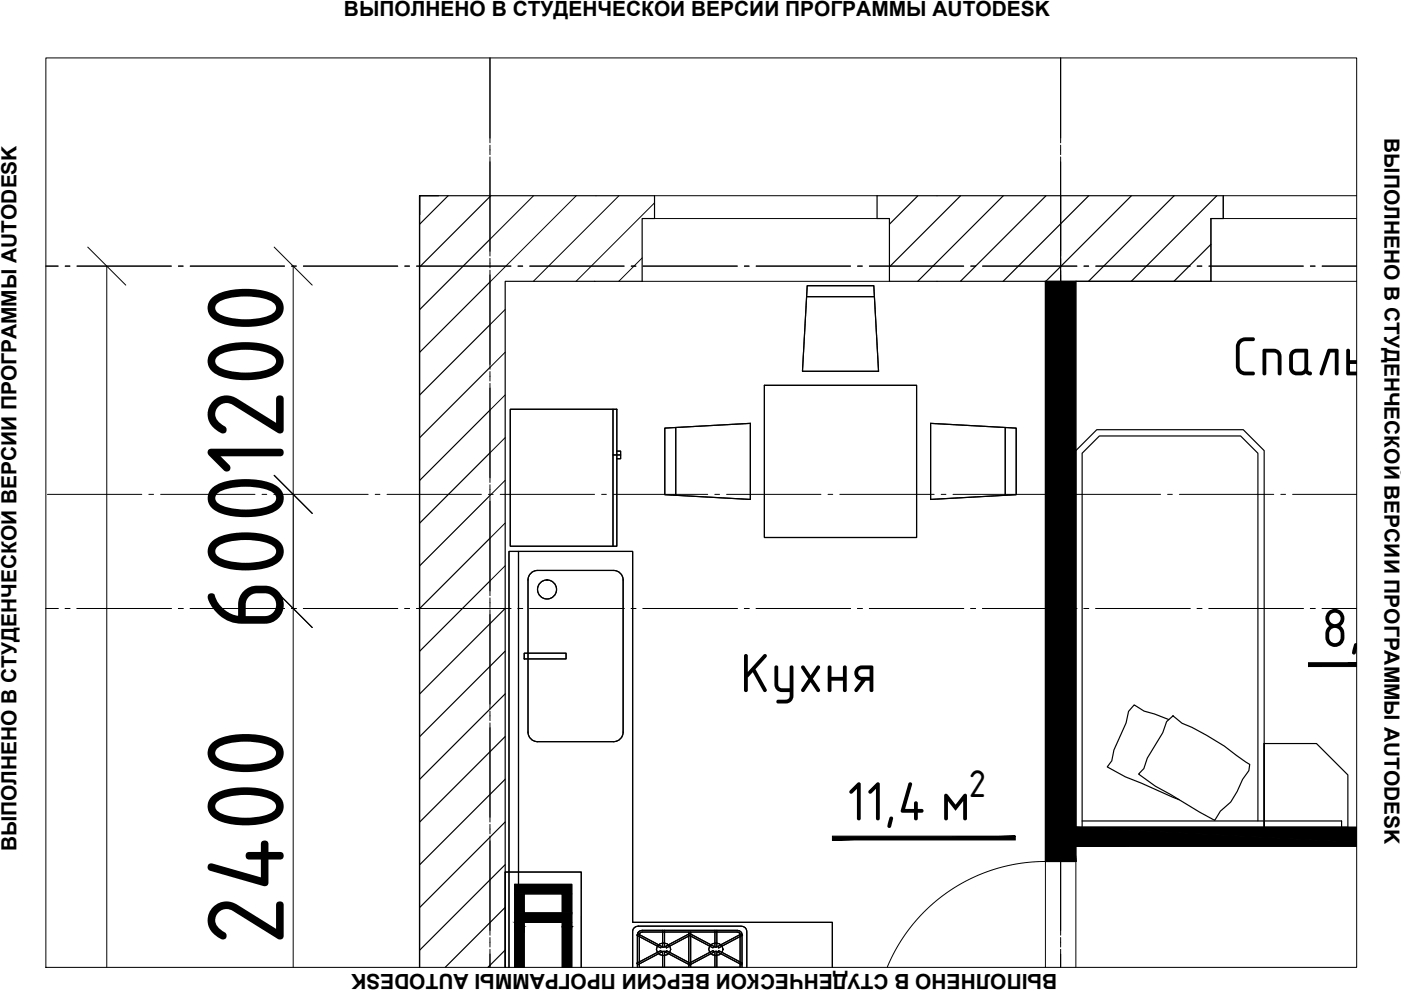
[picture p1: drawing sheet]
<svg xmlns="http://www.w3.org/2000/svg" width="297mm" height="210mm" viewBox="0 0 297 210" stroke-linecap="round" stroke-linejoin="round" font-family="sans-serif">
<g fill="#000" stroke="#000" stroke-width=".21">
<path d="M228.1 175.4h59.5v3.2z"/>
<path d="M221.6 59.6l6.5 123.1v-123.1zM221.6 59.6l6.5 123.1h-6.5z"/>
<path d="M228.1 179.4h59.5v-.8zM228.1 175.4l59.5 3.2-59.5 .8z"/>
</g>
<g fill="none" stroke="#000" stroke-width=".25">
<path d="M95 41.5l-6 6.1M103.9 41.7l-14.9 14.9M103.9 50.7l-14.9 15M103.9 59.8l-14.9 14.9M194.6 41.5l-6 6M203.7 41.5l-15.1 15.1M212.7 41.5l-18.1 18.1M221.8 41.5l-18.2 18.1M224.9 41.5v18.1M230.8 41.5l-18.1 18.1M239.9 41.5l-18.2 18.1M248.9 41.5l-18.1 18.1"/>
<path d="M256.7 51.8l-7.8 7.8M258 41.5l-18.2 18.1M103.9 68.8l-14.9 15M103.9 77.9l-14.9 14.9M103.9 87l-14.9 14.9M103.9 96l-14.9 14.9M103.9 114.1l-14.9 14.9M103.9 105.1l-14.9 14.9M103.9 123.2l-14.9 14.9M107.1 129l-18.1 18.1M107.1 138.1l-18.1 18.1M107.1 147.1l-18.1 18.2"/>
<path d="M107.1 156.2l-18.1 18.1M107.1 165.2l-18.1 18.2M107.1 174.3l-18.1 18.1M107.1 183.3l-18.1 18.2M107.1 192.4l-12.7 12.7M107.1 201.4l-3.7 3.7"/>
</g>
<path d="M89 41.5h49.8v4.8h-2.7v13.3h-29v145.5M186 41.5h73.4v4.8h-2.7v13.3h-68.1v-13.3h-2.6zM221.6 59.6v123.1h6.5v-123.1M228.1 179.4h59.5M228.1 175.4h59.5" fill="none" stroke="#000" stroke-width=".25"/>
<g fill="none" stroke="#000" stroke-width=".21">
<path d="M9.7 12.3h277.9v192.8h-277.9zM104.1 41.5l-.2 .2M113.1 41.5l-9.2 9.2M122.2 41.5l-18.3 18.3M131.2 41.5l-18.1 18.1M136.1 54.7l-4.9 4.9M138.8 43l-16.7 16.6M107.1 65.6l-3.2 3.2M107.1 74.7l-3.2 3.2M107.1 83.7l-3.2 3.3M107.1 92.8l-3.2 3.2M107.1 101.8l-3.2 3.3"/>
<path d="M107.1 110.9l-3.2 3.2M107.1 119.9l-3.2 3.3M107.1 129h.1"/>
</g>
<path d="M89 41.5v163.6" fill="none" stroke="#000" stroke-width=".3"/>
<g fill="none" stroke="#000" stroke-width=".25">
<path d="M171.1 60.6h14.2l1 18.1h-16.2zM171.1 62.9h14.2M108.2 86.8h22.6v29h-22.6zM130 96.5h1.6M130 86.8v29M130.8 95.6h.8v1.7h-.8M140.9 90.8l18.2-1v16.1l-18.2-1zM143.3 90.8v14.1M162.1 81.7h32.2v32.3h-32.2zM197.3 89.8l18.2 1v14.1l-18.2 1zM213.1 90.8v14.1M228.1 95.5l4.4-4.4h31.1l4.4 4.4v62.1h11.1l6.7 6.7v11.1h-57.7z"/>
<path d="M109.9 116.9v88.2M111.1 138.5h8.9v1.2h-8.9zM112.5 121.5l.9-.5 .6-.1h16.1a2.02 2.02 0 0 1 2 2.1v32.2a2.02 2.02 0 0 1-2 2h-16.1a2.02 2.02 0 0 1-2.1-2v-32.2l.1-.6zM247.3 153l1.4-1.2 1.9 1.5a48.7 48.7 0 0 1 11.5 6.8l2.9 2-.2 1.3-1.3 1.8-1.2 2.6-1.4 2.3-2.2 1.9-1.1 1.9-12.6-7.2-3.6-2.6 1.1-1.1 .7-2.3 3.3-5.3zM247.8 152.6l-3-1.2-2.2-.6-2.1-1.4-1.2 1.4-.5 2.5-2.6 5.7-.5 2.3-.9 1.3 3.8 2.1 11.4 4.9M229.4 174.1h55v1.3M266.7 174.1v-78l-3.7-3.7h-29.9l-3.7 3.7v79.3M268 175.4v-17.8v17.8M135.2 198l5.1 2.7-.2 .3-5.1-2.7zM140.5 197.3v3.5h.4v-3.5M146 197.6v7.5M146.4 197.6v7.5"/>
<path d="M151.6 197.3v3.5h.4v-3.5M107.9 205.1v-88.2h26.2v78.7h42.4v9.5M134.1 205.1v-7.7a1.15 1.15 0 0 1 1.2-1h21.8a1.15 1.15 0 0 1 1.2 1v7.7M135 204.2l5.1-2.6 .2 .3-5.1 2.6zM135.1 205.1v-7a.96 .96 0 0 1 1-.8h20.2a.96 .96 0 0 1 1 .8v7M135.5 205.1v-6.9a.59 .59 0 0 1 .7-.6h20.1a.59 .59 0 0 1 .6 .6v6.9M135.5 205.1h21.4M139.4 200.6a1.47 1.47 0 0 1 1.9-.6 1.47 1.47 0 0 1 .7 1.9 1.47 1.47 0 0 1-1.9 .6 1.47 1.47 0 0 1-.7-1.9zM140.5 205.1v-3.4h.4v3.4M141.1 200.7l5.1-2.8 5.2 2.8-.2 .3-5-2.6-4.9 2.6zM141.3 201.6l4.9 2.6 5-2.6 .2 .3-5.2 2.7-5.1-2.7zM150.5 200.6a1.47 1.47 0 0 1 1.9-.6 1.47 1.47 0 0 1 .7 1.9 1.47 1.47 0 0 1-2 .6 1.47 1.47 0 0 1-.6-1.9z"/>
<path d="M151.6 205.1v-3.4h.4v3.4M152.2 200.7l5-2.7 .2 .3-5 2.7zM152.4 201.6l5 2.6-.2 .3-5-2.6z"/>
<circle cx="116" cy="125" r="2.02"/>
</g>
<path d="M136.1 59.6h52.5M138.8 41.5h47.2M138.8 46.3h47.2M259.4 46.3h28.2M287.6 41.5h-28.2v4.8h-2.7v13.3h30.9" fill="none" stroke="#000" stroke-width=".21"/>
<path d="M228.1 182.7v22.4M188.1 205.1l2.3-4.6 3.1-4.5 3.8-4 4.3-3.3 4.8-2.7 4.8-1.8 5-1.1 5.4-.4v22.4" fill="none" stroke="#000" stroke-width=".21"/>
<path d="M221.6 182.7h6.5" fill="none" stroke="#000" stroke-width=".25"/>
<path d="M22.6 56.4v148.7M22.6 56.4h.1M62.2 56.4v48.4M62.2 56.4h.1M62.2 104.8h.1M62.2 129h.1M62.2 129v76.1" fill="none" stroke="#000" stroke-width=".21"/>
<!-- layer: 0 -->
<path d="M18.6 52.4l8.1 8.1M58.1 52.4l8.1 8.1M58.1 100.8l8.1 8.1M58.1 125l8.1 8" fill="none" stroke="#000" stroke-width=".21"/>
<g fill="none" stroke="#000" stroke-width=".21">
<path d="M103.9 12.3v18M224.9 12.3v18M103.9 30.8v2M103.9 33.3v21M224.9 30.8v2M224.9 33.3v21M9.7 56.4h2.6M13.8 56.4h1M16.3 56.4h20M37.8 56.4h1M40.3 56.4h20M61.8 56.4h1"/>
<path d="M64.3 56.4h20M85.8 56.4h1M88.3 56.4h20M103.9 54.8v2M103.9 57.3v21M109.8 56.4h1M112.3 56.4h20M133.8 56.4h1M136.3 56.4h20M157.8 56.4h1M160.3 56.4h20M181.8 56.4h1"/>
<path d="M184.3 56.4h20M205.8 56.4h1M208.3 56.4h20M224.9 54.8v2M224.9 57.3v21M229.8 56.4h1M232.3 56.4h20M253.8 56.4h1M256.3 56.4h20M277.8 56.4h1M280.3 56.4h7.3M103.9 78.8v2"/>
<path d="M224.9 78.8v2M103.9 81.3v21M224.9 81.3v21M10.1 104.8h20M31.6 104.8h1M34.1 104.8h20M55.6 104.8h1M58.1 104.8h20M79.6 104.8h1M82.1 104.8h20M103.6 104.8h1M103.9 102.8v2"/>
<path d="M103.9 105.3v21M106.1 104.8h20M127.6 104.8h1M130.1 104.8h20M151.6 104.8h1M154.1 104.8h20M175.6 104.8h1M178.1 104.8h20M199.6 104.8h1M202.1 104.8h20M223.6 104.8h1M224.9 102.8v2"/>
<path d="M224.9 105.3v21M226.1 104.8h20M247.6 104.8h1M250.1 104.8h20M271.6 104.8h1M274.1 104.8h13.5M9.7 129h2.6M13.8 129h1M16.3 129h20M37.8 129h1M40.3 129h20M61.8 129h1"/>
<path d="M64.3 129h20M85.8 129h1M88.3 129h20M103.9 126.8v2M103.9 129.3v21M109.8 129h1M112.3 129h20M133.8 129h1M136.3 129h20M157.8 129h1M160.3 129h20M181.8 129h1"/>
<path d="M184.3 129h20M205.8 129h1M208.3 129h20M224.9 126.8v2M224.9 129.3v21M229.8 129h1M232.3 129h20M253.8 129h1M256.3 129h20M277.8 129h1M280.3 129h7.3M103.9 150.8v2"/>
<path d="M103.9 153.3v21M224.9 150.8v2M224.9 153.3v21M103.9 174.8v2M103.9 177.3v21M224.9 174.8v2M224.9 177.3v21M103.9 198.8v2M224.9 198.8v2M103.9 201.3v3.8M224.9 201.3v3.8"/>
</g>
<!-- layer: 0 -->
<g fill="#000" stroke="#000" stroke-width=".21">
<path d="M277.4 141.3h10.2v-.8zM277.4 140.5h10.2l-10.2 .8z"/>
<path d="M176.5 177.3v.8l38.8-.8zM176.5 178.1l38.8-.8v.8z"/>
</g>
<path d="M58.1 100.8l8.1 8.1M62.2 104.8h.1M62.2 104.8v24.2M58.1 125l8.1 8M62.2 129h.1" fill="none" stroke="#000" stroke-width=".25"/>
<!-- layer: Ventilation -->
<g fill="#000" stroke="#000" stroke-width=".21">
<path d="M109.1 189.5l2 4.1v-4.1zM109.1 189.5l2 4.1h-2z"/>
<path d="M109.1 195.6l2 .8v-.8zM109.1 195.6l2 .8h-2z"/>
<path d="M109.1 187.5l12.1 2v-2zM109.1 187.5l12.1 2h-12.1z"/>
<path d="M119.2 189.5l2 4.1v-4.1zM119.2 189.5l2 4.1h-2z"/>
<path d="M109.1 193.6l12.1 2v-2zM109.1 193.6l12.1 2h-12.1z"/>
<path d="M119.2 195.6l2 .8v-.8zM119.2 195.6l2 .8h-2z"/>
<path d="M109.1 196.4l1.2 8.7h-1.2zM109.1 196.4l1.2 8.7 .8-8.7zM111.1 196.4v8.7h-.8z"/>
<path d="M119.2 196.4l1.2 8.7h-1.2zM119.2 196.4l1.2 8.7 .8-8.7zM121.2 196.4v8.7h-.8z"/>
</g>
<path d="M89 41.5v4v-4h4M107.1 184.9h16.1v20.2v-20.2h-16.1v20.2M111.1 189.5h8.1v4.1h-8.1zM109.1 205.1v-17.6h12.1v17.6M111.1 205.1v-9.5h8.1v9.5" fill="none" stroke="#000" stroke-width=".25"/>
<path d="M107.1 184.9v20.2" fill="none" stroke="#000" stroke-width=".25"/>
<g font-size="22.5">
<text x="60.1" y="101.6" transform="rotate(-90 60.1 101.6)">1200</text>
<text x="60.2" y="133.9" transform="rotate(-90 60.2 133.9)">600</text>
<text x="60.1" y="200.8" transform="rotate(-90 60.1 200.8)">2400</text>
</g>
<g font-size="11.3">
<text x="261.2" y="79.6">Спальня</text>
<text x="280.2" y="137.2">8,2</text>
<text x="156.9" y="146.7">Кухня</text>
<text x="179.3" y="173.9">11,4 м</text>
</g>
<text font-size="7.9" x="205.3" y="169">2</text>
<g font-size="4.4">
<text x="72.9" y="3.4">ВЫПОЛНЕНО В СТУДЕНЧЕСКОЙ ВЕРСИИ ПРОГРАММЫ AUTODESK</text>
<text x="293.5" y="29.3" transform="rotate(90 293.5 29.3)">ВЫПОЛНЕНО В СТУДЕНЧЕСКОЙ ВЕРСИИ ПРОГРАММЫ AUTODESK</text>
<text x="3.5" y="180.5" transform="rotate(-90 3.5 180.5)">ВЫПОЛНЕНО В СТУДЕНЧЕСКОЙ ВЕРСИИ ПРОГРАММЫ AUTODESK</text>
<text x="224.2" y="206.4" transform="rotate(180 224.2 206.4)">ВЫПОЛНЕНО В СТУДЕНЧЕСКОЙ ВЕРСИИ ПРОГРАММЫ AUTODESK</text>
</g>
</svg>
